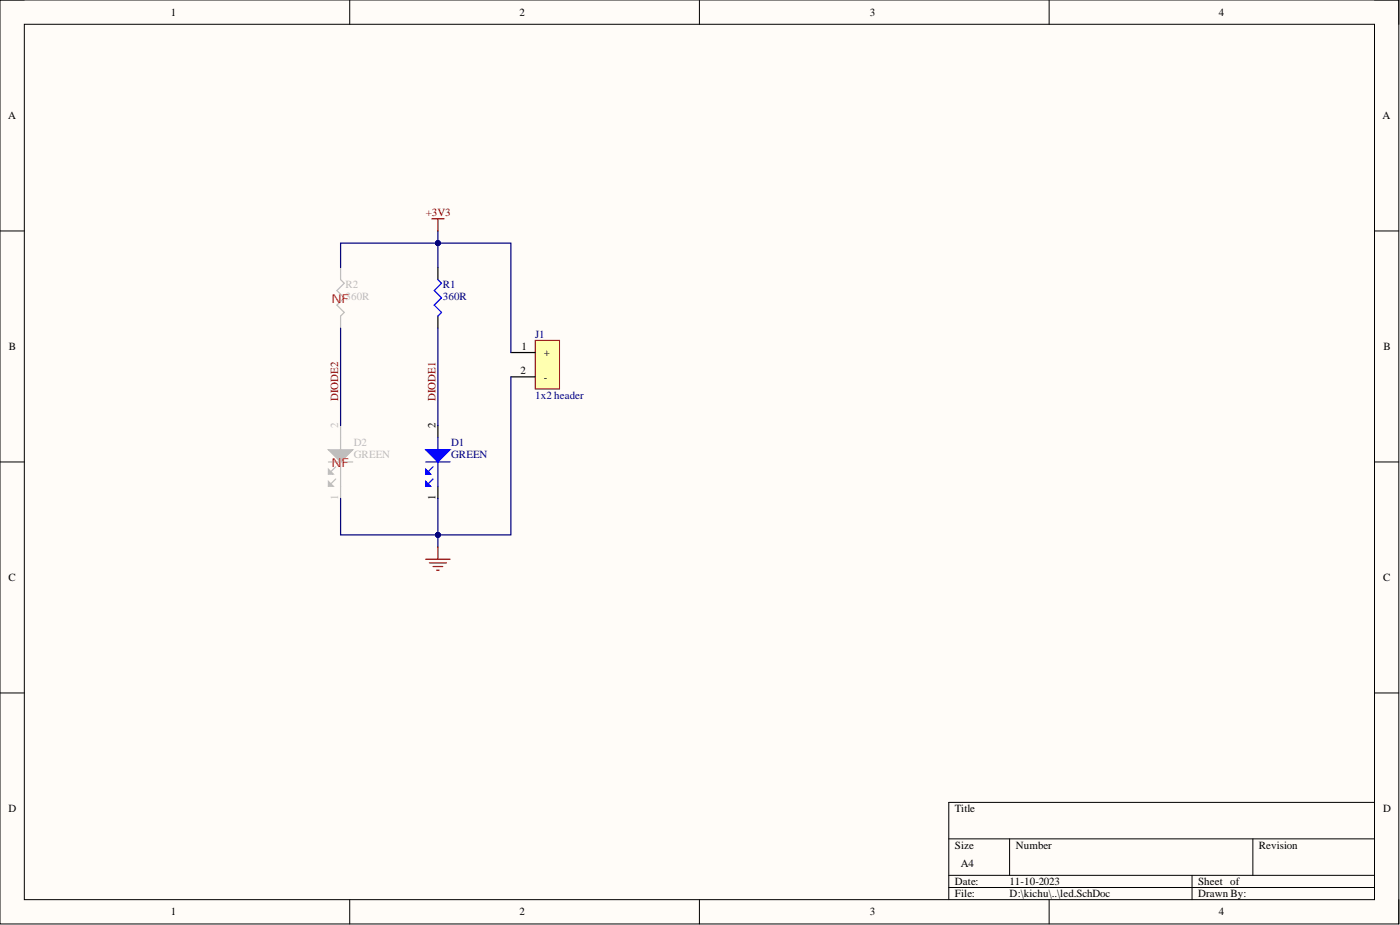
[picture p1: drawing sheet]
<svg xmlns="http://www.w3.org/2000/svg" width="292mm" height="193mm" viewBox="0 0 292 193" stroke-linecap="round" stroke-linejoin="round" font-family="sans-serif">
<path d="M0 0h291.9v192.8h-291.9z" fill-rule="evenodd" fill="#fffcf8"/>
<path d="M0 0h291.9v192.8h-291.9z" fill="none" stroke="#000" stroke-width=".21"/>
<path d="M5.1 5.1h281.7v182.6h-281.7z" fill-rule="evenodd" fill="#fffcf8"/>
<g fill="none" stroke="#000" stroke-width=".21">
<path d="M0 0h5.1M73 0v5.1M145.9 0v5.1M218.9 0v5.1M286.8 0h5.1v5.1M5.1 5.1h281.7v182.6h-281.7zM0 48.2h5.1M286.8 48.2h5.1M0 96.4h5.1M286.8 96.4h5.1M0 144.6h5.1M286.8 144.6h5.1"/>
<path d="M198 175h88.8M210.6 175v7.6M261.4 175v7.6M286.8 167.4h-88.8v20.3M73 187.7v5.1M145.9 187.7v5.1M198 182.6h88.8M198 185.1h88.8M218.9 187.7v5.1M248.7 182.6v5.1M291.9 187.7v5.1"/>
</g>
<path d="M111.7 71h5v10.2h-5z" fill-rule="evenodd" fill="#ffffb0"/>
<path d="M111.7 71h5v10.2h-5z" fill="none" stroke="#800000" stroke-width=".21"/>
<path d="M91.4 55.8v2.5M91.4 65.9v2.6M106.6 73.5h5.1M106.6 78.6h5.1M91.4 88.8v2.5M91.4 101.4v2.6" fill="none" stroke="#000" stroke-width=".25"/>
<path d="M91.4 58.3l.7 .8-1.5 1.5 1.5 1.5-1.5 1.6 1.5 1.5-.7 .7M88.8 96.4h5.1M90.3 97.4l-1.5 1.5M91.4 91.3v2.5M91.4 96.4v5" fill="none" stroke="#00f" stroke-width=".25"/>
<path d="M88.8 93.8h5.1l-2.5 2.6z" fill="#00f"/>
<path d="M88.8 93.8h5.1l-2.5 2.6z" fill="none" stroke="#00f" stroke-width=".25"/>
<path d="M88.8 97.9l1 1h-1z" fill="#00f"/>
<path d="M88.8 97.9l1 1h-1zM90.3 99.9l-1.5 1.5" fill="none" stroke="#00f" stroke-width=".25"/>
<path d="M88.8 100.4l1 1h-1z" fill="#00f"/>
<path d="M88.8 100.4l1 1h-1z" fill="none" stroke="#00f" stroke-width=".25"/>
<path d="M91.4 55.8v-5.1h15.2v22.8" fill="none" stroke="#000080" stroke-width=".25"/>
<circle cx="91.4" cy="50.7" r=".51" fill="#000080"/>
<circle cx="91.4" cy="50.7" r=".51" fill="none" stroke="#000080" stroke-width=".21"/>
<path d="M91.4 68.5v20.3M106.6 78.6v33h-15.2v-7.6" fill="none" stroke="#000080" stroke-width=".25"/>
<circle cx="91.4" cy="111.6" r=".51" fill="#000080"/>
<circle cx="91.4" cy="111.6" r=".51" fill="none" stroke="#000080" stroke-width=".21"/>
<path d="M91.4 48.2v2.5" fill="none" stroke="#000080" stroke-width=".25"/>
<circle cx="91.4" cy="50.7" r=".51" fill="#000080"/>
<circle cx="91.4" cy="50.7" r=".51" fill="none" stroke="#000080" stroke-width=".21"/>
<path d="M91.4 111.6v2.5" fill="none" stroke="#000080" stroke-width=".25"/>
<circle cx="91.4" cy="111.6" r=".51" fill="#000080"/>
<circle cx="91.4" cy="111.6" r=".51" fill="none" stroke="#000080" stroke-width=".21"/>
<path d="M90.1 45.6h2.5M91.4 45.6v2.6M88.8 116.7h5.1M89.6 117.4h3.5M90.3 118.2h2.1M91.1 118.9h.5M91.4 114.1v2.6" fill="none" stroke="#800000" stroke-width=".25"/>
<path d="M71.1 55.8v2.5l.7 .8-1.5 1.5 1.5 1.5-1.5 1.6 1.5 1.5-.7 .7v2.6M68.5 96.4h5.1M70 97.4l-1.5 1.5M71.1 88.8v5M71.1 96.4v7.6" fill="none" stroke="#bfbebc" stroke-width=".25"/>
<path d="M68.5 93.8h5.1l-2.5 2.6z" fill="#bfbebc"/>
<path d="M68.5 93.8h5.1l-2.5 2.6z" fill="none" stroke="#bfbebc" stroke-width=".25"/>
<path d="M68.5 97.9l1 1h-1z" fill="#bfbebc"/>
<path d="M68.5 97.9l1 1h-1zM70 99.9l-1.5 1.5" fill="none" stroke="#bfbebc" stroke-width=".25"/>
<path d="M68.5 100.4l1 1h-1z" fill="#bfbebc"/>
<path d="M68.5 100.4l1 1h-1z" fill="none" stroke="#bfbebc" stroke-width=".25"/>
<path d="M91.4 50.7h-20.3v5.1M71.1 68.5v20.3" fill="none" stroke="#000080" stroke-width=".25"/>
<circle cx="91.4" cy="50.7" r=".51" fill="#000080"/>
<circle cx="91.4" cy="50.7" r=".51" fill="none" stroke="#000080" stroke-width=".21"/>
<path d="M71.1 104v7.6h20.3" fill="none" stroke="#000080" stroke-width=".25"/>
<circle cx="91.4" cy="111.6" r=".51" fill="#000080"/>
<circle cx="91.4" cy="111.6" r=".51" fill="none" stroke="#000080" stroke-width=".21"/>
<g font-size="2.5" fill="#f00">
<text x="69.2" y="63.1">NF360R</text>
<text x="69.2" y="97.4">N</text>
<text x="71.2" y="97.4">F</text>
</g>
<g font-size="2.3">
<text x="35.6" y="3.3">1</text>
<text x="108.4" y="3.3">2</text>
<text x="181.5" y="3.3">3</text>
<text x="254.3" y="3.3">4</text>
<text x="1.7" y="24.8">A</text>
<text x="288.5" y="24.8">A</text>
<text x="1.9" y="73">B</text>
<text x="108.8" y="73">1</text>
<text x="113.4" y="74.3">+</text>
<text x="288.6" y="73">B</text>
<text x="108.6" y="78.1">2</text>
<text x="113.4" y="79.4">-</text>
<text x="90.9" y="89.3" transform="rotate(-90 90.9 89.3)">2</text>
<text x="90.9" y="104.3" transform="rotate(-90 90.9 104.3)">1</text>
<text x="1.8" y="121.2">C</text>
<text x="288.6" y="121.2">C</text>
<text x="1.8" y="169.4">D</text>
<text x="199.2" y="169.4">Title</text>
<text x="288.6" y="169.4">D</text>
<text x="199.2" y="177">Size</text>
<text x="211.9" y="177">Number</text>
<text x="262.7" y="177">Revision</text>
<text x="199.2" y="184.6">Date:</text>
<text x="200.5" y="180.8">A4</text>
<text x="210.6" y="184.6">11-10-2023</text>
<text x="250" y="184.6">Sheet of</text>
<text x="35.6" y="191">1</text>
<text x="108.4" y="191">2</text>
<text x="181.5" y="191">3</text>
<text x="199.2" y="187.2">File:</text>
<text x="210.6" y="187.2">D:\kichu\..\led.SchDoc</text>
<text x="250" y="187.2">Drawn By:</text>
<text x="254.3" y="191">4</text>
</g>
<g font-size="2.3" fill="#800000">
<text x="88.8" y="45.1">+3V3</text>
<text x="70.6" y="83.7" transform="rotate(-90 70.6 83.7)">DIODE2</text>
<text x="90.9" y="83.7" transform="rotate(-90 90.9 83.7)">DIODE1</text>
</g>
<g font-size="2.3" fill="#bfbebc">
<text x="72.1" y="60.1">R2</text>
<text x="70.6" y="89.3" transform="rotate(-90 70.6 89.3)">2</text>
<text x="73.9" y="93.1">D2</text>
<text x="73.9" y="95.6">GREEN</text>
<text x="70.6" y="104.3" transform="rotate(-90 70.6 104.3)">1</text>
</g>
<g font-size="2.3" fill="#000080">
<text x="92.4" y="60.1">R1</text>
<text x="92.4" y="62.6">360R</text>
<text x="111.7" y="70.5">J1</text>
<text x="111.7" y="83.2">1x2 header</text>
<text x="94.2" y="93.1">D1</text>
<text x="94.2" y="95.6">GREEN</text>
</g>
</svg>
